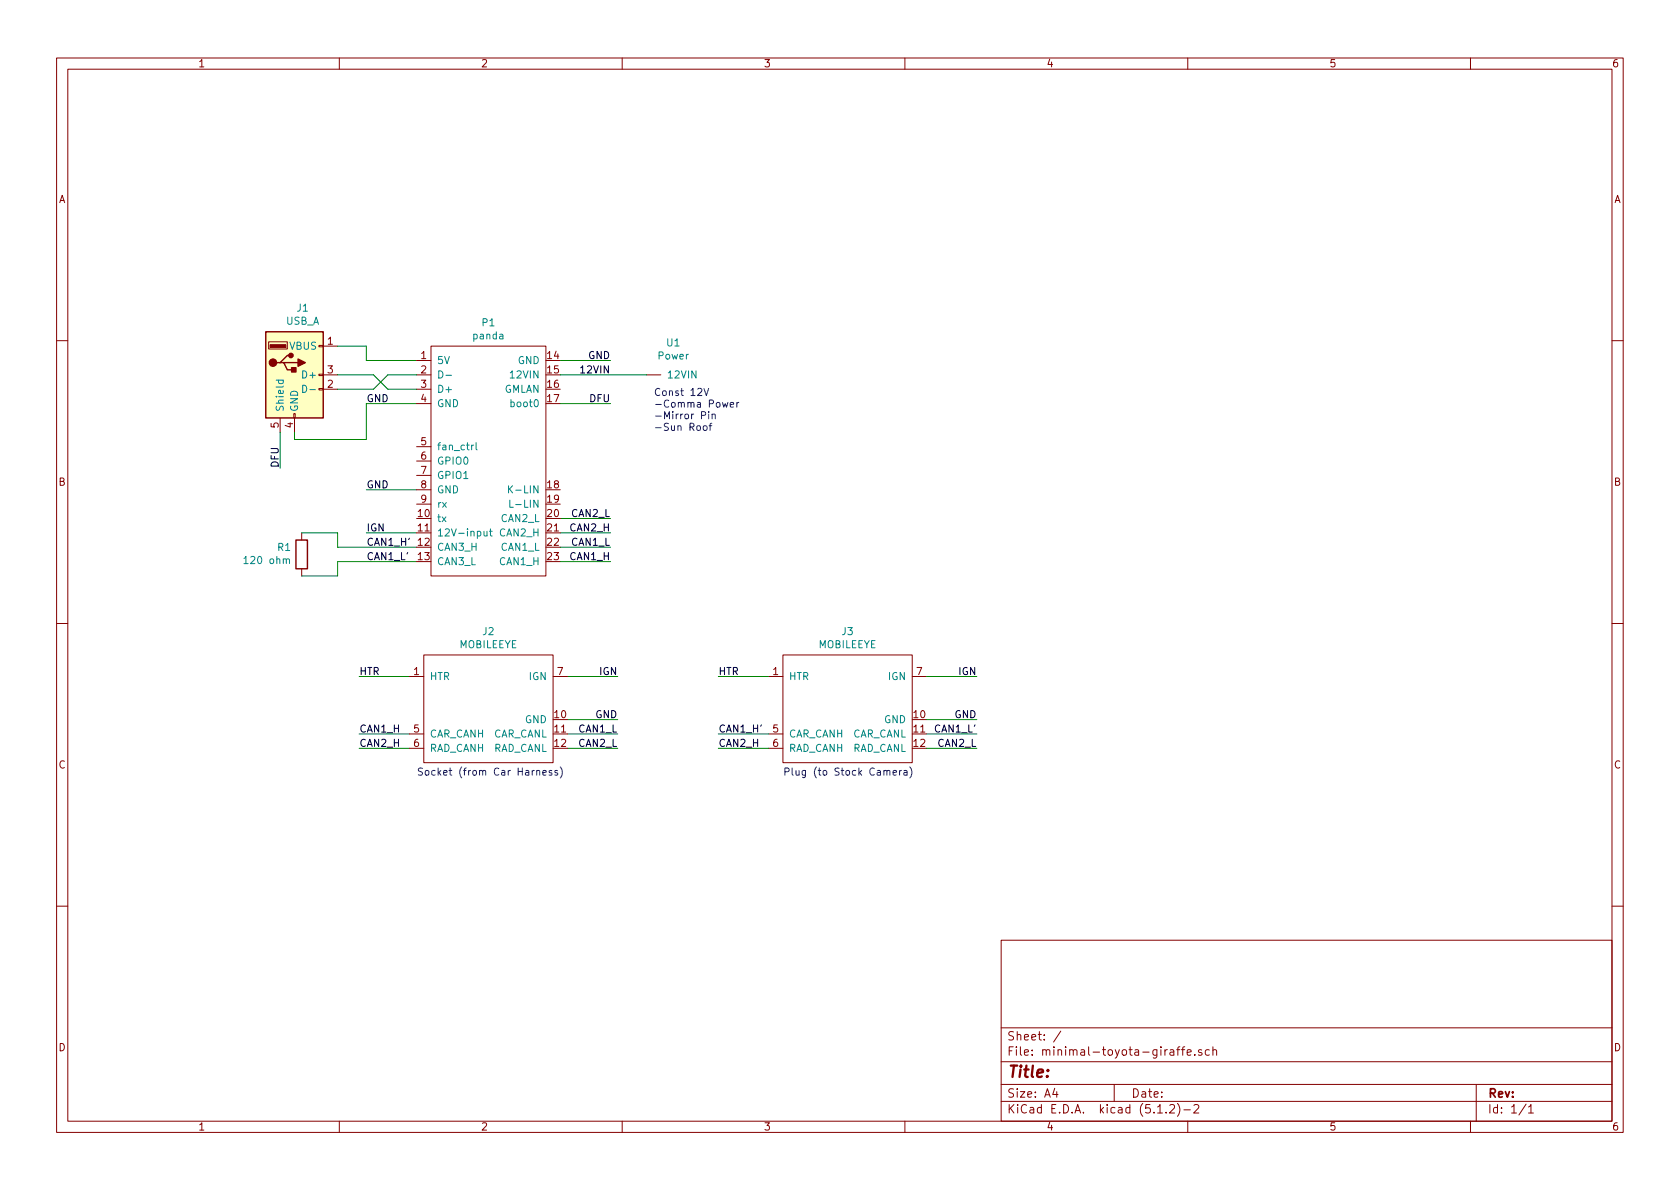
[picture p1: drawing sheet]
EESchema Schematic File Version 4
LIBS:minimal-toyota-giraffe-cache
EELAYER 29 0
EELAYER END
$Descr A4 11693 8268
encoding utf-8
Sheet 1 1
Title ""
Date ""
Rev ""
Comp ""
Comment1 ""
Comment2 ""
Comment3 ""
Comment4 ""
$EndDescr
$Comp
L giraffe:MOBILEEYE J3
U 1 1
P 5900 4950
F 0 "J3" H 5900 5515 50  0000 C CNN
F 1 "MOBILEEYE" H 5900 5424 50  0000 C CNN
F 2 "giraffe:MobilEye" H 5500 5400 50  0001 C CNN
F 3 "" H 5500 5400 50  0001 C CNN
	1    5900 4950
	1    0    0    -1  
$EndComp
$Comp
L Device:R R1
U 1 1
P 2100 3850
F 0 "R1" H 2030 3804 50  0000 R CNN
F 1 "120 ohm" H 2030 3895 50  0000 R CNN
F 2 "Resistor_SMD:R_1206_3216Metric" V 2030 3850 50  0001 C CNN
F 3 "~" H 2100 3850 50  0001 C CNN
	1    2100 3850
	1    0    0    1   
$EndComp
Text Notes 5450 5400 0    50   ~ 0
Plug (to Stock Camera)
Text Notes 2900 5400 0    50   ~ 0
Socket (from Car Harness)
Wire Wire Line
	2850 4700 2500 4700
Text Label 2500 4700 0    50   ~ 0
HTR
Wire Wire Line
	5000 4700 5350 4700
Text Label 5000 4700 0    50   ~ 0
HTR
Wire Wire Line
	3950 4700 4300 4700
Wire Wire Line
	6450 4700 6800 4700
Wire Wire Line
	3950 5000 4300 5000
Wire Wire Line
	6450 5000 6800 5000
Wire Wire Line
	6450 5100 6800 5100
Wire Wire Line
	6450 5200 6800 5200
Wire Wire Line
	5350 5100 5000 5100
Wire Wire Line
	5350 5200 5000 5200
Wire Wire Line
	3950 5100 4300 5100
Wire Wire Line
	3950 5200 4300 5200
Wire Wire Line
	2850 5100 2500 5100
Wire Wire Line
	2850 5200 2500 5200
Text Label 6800 4700 2    50   ~ 0
IGN
Text Label 6800 5000 2    50   ~ 0
GND
Text Label 4300 4700 2    50   ~ 0
IGN
Text Label 4300 5000 2    50   ~ 0
GND
Wire Wire Line
	3900 2500 4250 2500
Wire Wire Line
	3900 3600 4250 3600
Wire Wire Line
	3900 3700 4250 3700
Wire Wire Line
	3900 3800 4250 3800
Wire Wire Line
	3900 3900 4250 3900
Wire Wire Line
	2900 3700 2550 3700
Text Label 4250 2600 2    50   ~ 0
12VIN
Text Label 4250 2500 2    50   ~ 0
GND
Wire Wire Line
	2900 3400 2550 3400
Wire Wire Line
	2900 2800 2550 2800
Text Label 4250 3900 2    50   ~ 0
CAN1_H
Text Label 4250 3800 2    50   ~ 0
CAN1_L
Text Label 4300 5100 2    50   ~ 0
CAN1_L
Text Label 4250 3600 2    50   ~ 0
CAN2_L
Text Label 4250 3700 2    50   ~ 0
CAN2_H
Text Label 4300 5200 2    50   ~ 0
CAN2_L
Text Label 6800 5200 2    50   ~ 0
CAN2_L
Text Label 2500 5100 0    50   ~ 0
CAN1_H
Text Label 2500 5200 0    50   ~ 0
CAN2_H
Text Label 5000 5200 0    50   ~ 0
CAN2_H
Text Label 2550 2800 0    50   ~ 0
GND
Text Label 2550 3400 0    50   ~ 0
GND
Text Label 2550 3800 0    50   ~ 0
CAN1_H'
Text Label 2550 3900 0    50   ~ 0
CAN1_L'
Text Label 5000 5100 0    50   ~ 0
CAN1_H'
Text Label 6800 5100 2    50   ~ 0
CAN1_L'
Wire Wire Line
	2350 3800 2350 3700
Wire Wire Line
	2350 3700 2100 3700
Wire Wire Line
	2350 3800 2900 3800
Wire Wire Line
	2350 3900 2350 4000
Wire Wire Line
	2350 4000 2100 4000
Wire Wire Line
	2350 3900 2900 3900
$Comp
L Connector:USB_A J1
U 1 1
P 2050 2600
F 0 "J1" H 2107 3067 50  0000 C CNN
F 1 "USB_A" H 2107 2976 50  0000 C CNN
F 2 "giraffe:USB" H 2200 2550 50  0001 C CNN
F 3 " ~" H 2200 2550 50  0001 C CNN
	1    2050 2600
	1    0    0    -1  
$EndComp
Wire Wire Line
	2350 2400 2550 2400
Wire Wire Line
	2550 2400 2550 2500
Wire Wire Line
	2550 2500 2900 2500
Wire Wire Line
	2550 2800 2550 3050
Wire Wire Line
	2550 3050 2050 3050
Wire Wire Line
	2050 3050 2050 3000
Wire Wire Line
	1950 3000 1950 3250
Wire Wire Line
	3900 2800 4250 2800
Text Label 4250 2800 2    50   ~ 0
DFU
Text Label 1950 3250 1    50   ~ 0
DFU
Text Label 2550 3700 0    50   ~ 0
IGN
$Comp
L giraffe:panda P1
U 1 1
P 3400 3100
F 0 "P1" V 2535 3100 50  0000 C CNN
F 1 "panda" V 2626 3100 50  0000 C CNN
F 2 "giraffe:panda" V 2627 3100 50  0001 C CNN
F 3 "" V 2550 3100 50  0001 C CNN
	1    3400 3100
	0    1    1    0   
$EndComp
$Comp
L giraffe:MOBILEEYE J2
U 1 1
P 3400 4950
F 0 "J2" H 3400 5515 50  0000 C CNN
F 1 "MOBILEEYE" H 3400 5424 50  0000 C CNN
F 2 "giraffe:MobilEye" H 3000 5400 50  0001 C CNN
F 3 "" H 3000 5400 50  0001 C CNN
	1    3400 4950
	1    0    0    -1  
$EndComp
$Comp
L giraffe:Power U1
U 1 1
P 4500 2550
F 0 "U1" H 4687 2725 50  0000 C CNN
F 1 "Power" H 4687 2634 50  0000 C CNN
F 2 "giraffe:12VIN" H 4500 2550 50  0001 C CNN
F 3 "" H 4500 2550 50  0001 C CNN
	1    4500 2550
	1    0    0    -1  
$EndComp
Wire Wire Line
	3900 2600 4500 2600
Text Notes 4550 3000 0    50   ~ 0
Const 12V\n-Comma Power\n-Mirror Pin\n-Sun Roof
Wire Wire Line
	2350 2700 2600 2700
Wire Wire Line
	2600 2700 2700 2600
Wire Wire Line
	2700 2600 2900 2600
Wire Wire Line
	2900 2700 2700 2700
Wire Wire Line
	2700 2700 2600 2600
Wire Wire Line
	2600 2600 2350 2600
$EndSCHEMATC
